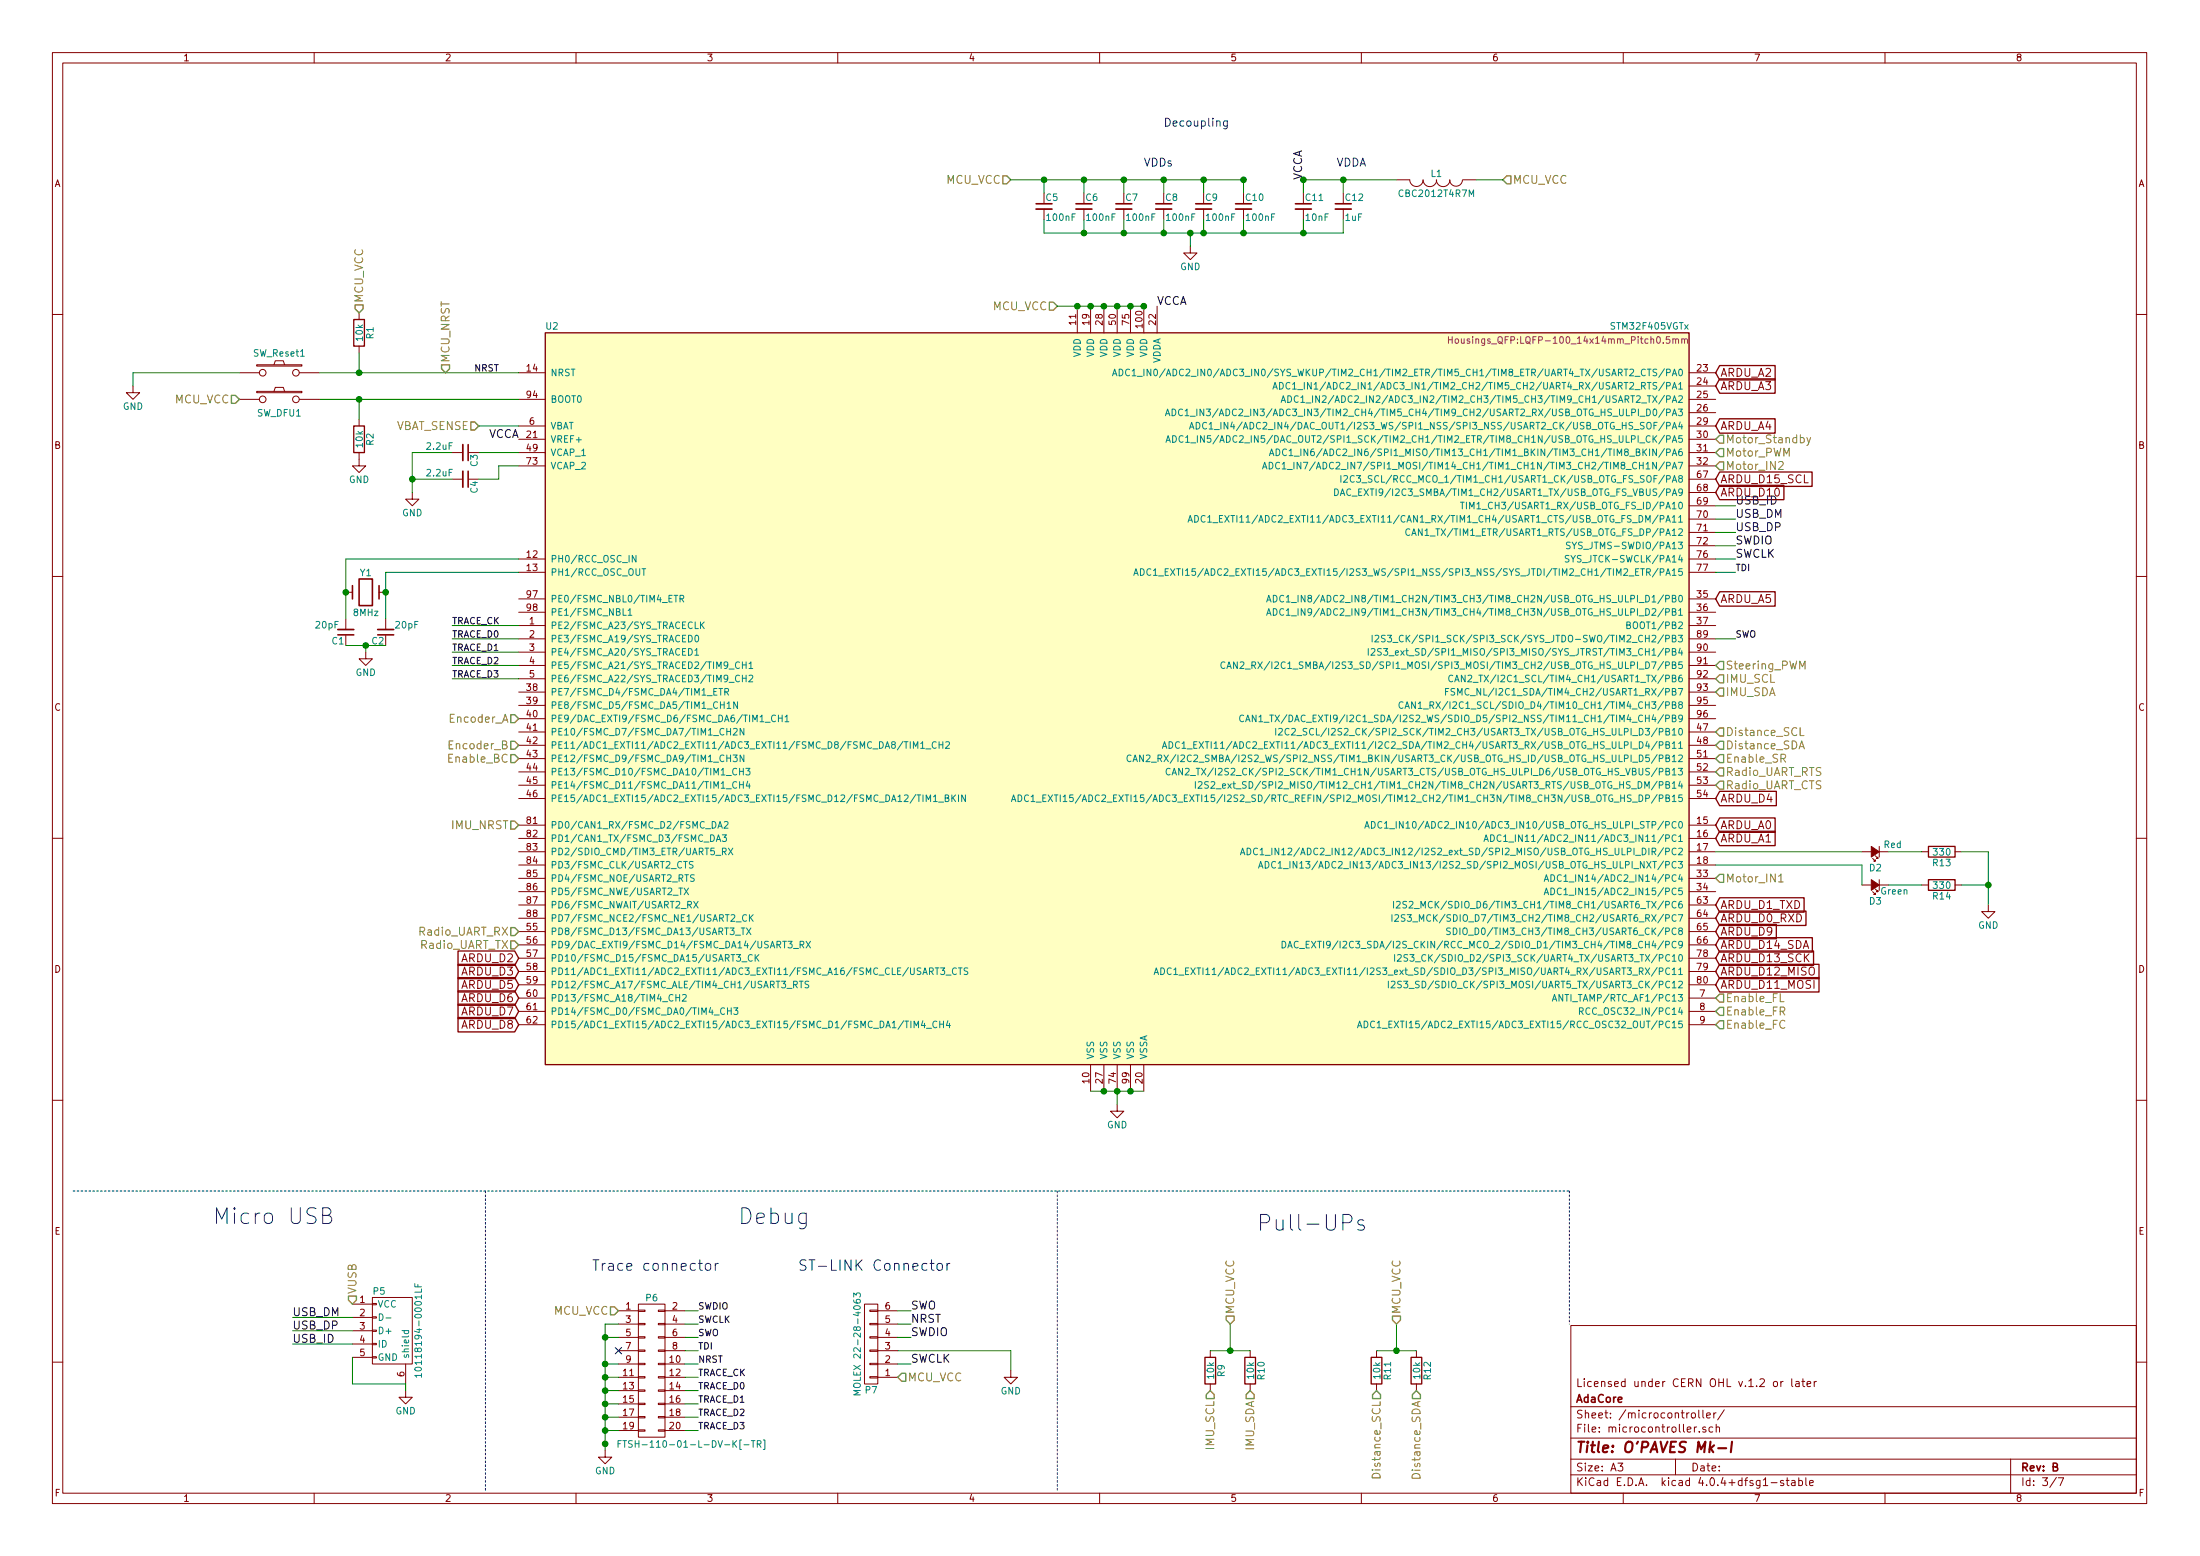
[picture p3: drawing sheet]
EESchema Schematic File Version 2
LIBS:power
LIBS:device
LIBS:transistors
LIBS:conn
LIBS:linear
LIBS:regul
LIBS:74xx
LIBS:cmos4000
LIBS:adc-dac
LIBS:memory
LIBS:xilinx
LIBS:microcontrollers
LIBS:dsp
LIBS:microchip
LIBS:analog_switches
LIBS:motorola
LIBS:texas
LIBS:intel
LIBS:audio
LIBS:interface
LIBS:digital-audio
LIBS:philips
LIBS:display
LIBS:cypress
LIBS:siliconi
LIBS:opto
LIBS:atmel
LIBS:contrib
LIBS:valves
LIBS:OPAVES_components
LIBS:stm32
LIBS:battery_management
LIBS:logo
LIBS:motor_drivers
LIBS:nordicsemi
LIBS:nxp_armmcu
LIBS:powerint
LIBS:Power_Management
LIBS:references
LIBS:silabs
LIBS:stm8
LIBS:switches
LIBS:transf
LIBS:video
LIBS:Worldsemi
LIBS:Xicor
LIBS:Zilog
LIBS:MK1-cache
EELAYER 25 0
EELAYER END
$Descr A3 16535 11693
encoding utf-8
Sheet 3 7
Title "O'PAVES Mk-I"
Date ""
Rev "B"
Comp "AdaCore"
Comment1 "Licensed under CERN OHL v.1.2 or later"
Comment2 ""
Comment3 ""
Comment4 ""
$EndDescr
$Comp
L STM32F405VGTx U2
U 1 1
P 8400 5300
F 0 "U2" H 4100 8125 50  0000 L BNN
F 1 "STM32F405VGTx" H 12700 8125 50  0000 R BNN
F 2 "Housings_QFP:LQFP-100_14x14mm_Pitch0.5mm" H 12700 8075 50  0000 R TNN
F 3 "" H 8400 5300 50  0000 C CNN
	1    8400 5300
	1    0    0    -1  
$EndComp
$Comp
L GND #PWR06
U 1 1
P 8400 8300
F 0 "#PWR06" H 8400 8050 50  0001 C CNN
F 1 "GND" H 8400 8150 50  0000 C CNN
F 2 "" H 8400 8300 50  0000 C CNN
F 3 "" H 8400 8300 50  0000 C CNN
	1    8400 8300
	1    0    0    -1  
$EndComp
$Comp
L C_Small C5
U 1 1
P 7850 1550
F 0 "C5" H 7860 1620 50  0000 L CNN
F 1 "100nF" H 7860 1470 50  0000 L CNN
F 2 "Capacitors_SMD:C_0805" H 7850 1550 50  0001 C CNN
F 3 "" H 7850 1550 50  0000 C CNN
	1    7850 1550
	1    0    0    -1  
$EndComp
$Comp
L C_Small C6
U 1 1
P 8150 1550
F 0 "C6" H 8160 1620 50  0000 L CNN
F 1 "100nF" H 8160 1470 50  0000 L CNN
F 2 "Capacitors_SMD:C_0805" H 8150 1550 50  0001 C CNN
F 3 "" H 8150 1550 50  0000 C CNN
	1    8150 1550
	1    0    0    -1  
$EndComp
$Comp
L C_Small C7
U 1 1
P 8450 1550
F 0 "C7" H 8460 1620 50  0000 L CNN
F 1 "100nF" H 8460 1470 50  0000 L CNN
F 2 "Capacitors_SMD:C_0805" H 8450 1550 50  0001 C CNN
F 3 "" H 8450 1550 50  0000 C CNN
	1    8450 1550
	1    0    0    -1  
$EndComp
$Comp
L C_Small C8
U 1 1
P 8750 1550
F 0 "C8" H 8760 1620 50  0000 L CNN
F 1 "100nF" H 8760 1470 50  0000 L CNN
F 2 "Capacitors_SMD:C_0805" H 8750 1550 50  0001 C CNN
F 3 "" H 8750 1550 50  0000 C CNN
	1    8750 1550
	1    0    0    -1  
$EndComp
$Comp
L C_Small C9
U 1 1
P 9050 1550
F 0 "C9" H 9060 1620 50  0000 L CNN
F 1 "100nF" H 9060 1470 50  0000 L CNN
F 2 "Capacitors_SMD:C_0805" H 9050 1550 50  0001 C CNN
F 3 "" H 9050 1550 50  0000 C CNN
	1    9050 1550
	1    0    0    -1  
$EndComp
$Comp
L C_Small C10
U 1 1
P 9350 1550
F 0 "C10" H 9360 1620 50  0000 L CNN
F 1 "100nF" H 9360 1470 50  0000 L CNN
F 2 "Capacitors_SMD:C_0805" H 9350 1550 50  0001 C CNN
F 3 "" H 9350 1550 50  0000 C CNN
	1    9350 1550
	1    0    0    -1  
$EndComp
$Comp
L C_Small C11
U 1 1
P 9800 1550
F 0 "C11" H 9810 1620 50  0000 L CNN
F 1 "10nF" H 9810 1470 50  0000 L CNN
F 2 "Capacitors_SMD:C_0805" H 9800 1550 50  0001 C CNN
F 3 "" H 9800 1550 50  0000 C CNN
	1    9800 1550
	1    0    0    -1  
$EndComp
$Comp
L C_Small C12
U 1 1
P 10100 1550
F 0 "C12" H 10110 1620 50  0000 L CNN
F 1 "1uF" H 10110 1470 50  0000 L CNN
F 2 "Capacitors_SMD:C_0805" H 10100 1550 50  0001 C CNN
F 3 "" H 10100 1550 50  0000 C CNN
	1    10100 1550
	1    0    0    -1  
$EndComp
$Comp
L GND #PWR07
U 1 1
P 8950 1850
F 0 "#PWR07" H 8950 1600 50  0001 C CNN
F 1 "GND" H 8950 1700 50  0000 C CNN
F 2 "" H 8950 1850 50  0000 C CNN
F 3 "" H 8950 1850 50  0000 C CNN
	1    8950 1850
	1    0    0    -1  
$EndComp
Text Notes 10050 1250 0    60   ~ 0
VDDA
Text Notes 8600 1250 0    60   ~ 0
VDDs
Text Notes 8750 950  0    60   ~ 0
Decoupling
$Comp
L C_Small C3
U 1 1
P 3500 3400
F 0 "C3" H 3510 3470 50  0000 L CNN
F 1 "2.2uF" V 3450 3100 50  0000 L CNN
F 2 "Capacitors_SMD:C_0805" H 3500 3400 50  0001 C CNN
F 3 "" H 3500 3400 50  0000 C CNN
	1    3500 3400
	0    1    1    0   
$EndComp
$Comp
L C_Small C4
U 1 1
P 3500 3600
F 0 "C4" H 3510 3670 50  0000 L CNN
F 1 "2.2uF" V 3450 3300 50  0000 L CNN
F 2 "Capacitors_SMD:C_0805" H 3500 3600 50  0001 C CNN
F 3 "" H 3500 3600 50  0000 C CNN
	1    3500 3600
	0    1    1    0   
$EndComp
$Comp
L GND #PWR08
U 1 1
P 3100 3700
F 0 "#PWR08" H 3100 3450 50  0001 C CNN
F 1 "GND" H 3100 3550 50  0000 C CNN
F 2 "" H 3100 3700 50  0000 C CNN
F 3 "" H 3100 3700 50  0000 C CNN
	1    3100 3700
	1    0    0    -1  
$EndComp
$Comp
L Crystal Y1
U 1 1
P 2750 4450
F 0 "Y1" H 2750 4600 50  0000 C CNN
F 1 "8MHz" H 2750 4300 50  0000 C CNN
F 2 "Crystals:Crystal_HC49-U_Vertical" H 2750 4450 50  0001 C CNN
F 3 "" H 2750 4450 50  0000 C CNN
	1    2750 4450
	1    0    0    -1  
$EndComp
$Comp
L C_Small C2
U 1 1
P 2900 4750
F 0 "C2" H 2910 4820 50  0000 L CNN
F 1 "20pF" H 2650 4700 50  0000 L CNN
F 2 "Capacitors_SMD:C_0805" H 2900 4750 50  0001 C CNN
F 3 "" H 2900 4750 50  0000 C CNN
	1    2900 4750
	-1   0    0    1   
$EndComp
$Comp
L C_Small C1
U 1 1
P 2600 4750
F 0 "C1" H 2610 4820 50  0000 L CNN
F 1 "20pF" H 2650 4700 50  0000 L CNN
F 2 "Capacitors_SMD:C_0805" H 2600 4750 50  0001 C CNN
F 3 "" H 2600 4750 50  0000 C CNN
	1    2600 4750
	-1   0    0    1   
$EndComp
$Comp
L GND #PWR09
U 1 1
P 2750 4900
F 0 "#PWR09" H 2750 4650 50  0001 C CNN
F 1 "GND" H 2750 4750 50  0000 C CNN
F 2 "" H 2750 4900 50  0000 C CNN
F 3 "" H 2750 4900 50  0000 C CNN
	1    2750 4900
	1    0    0    -1  
$EndComp
$Comp
L R R1
U 1 1
P 2700 2500
F 0 "R1" V 2780 2500 50  0000 C CNN
F 1 "10k" V 2700 2500 50  0000 C CNN
F 2 "Resistors_SMD:R_0805" V 2630 2500 50  0001 C CNN
F 3 "" H 2700 2500 50  0000 C CNN
	1    2700 2500
	1    0    0    -1  
$EndComp
$Comp
L R R2
U 1 1
P 2700 3300
F 0 "R2" V 2780 3300 50  0000 C CNN
F 1 "10k" V 2700 3300 50  0000 C CNN
F 2 "Resistors_SMD:R_0805" V 2630 3300 50  0001 C CNN
F 3 "" H 2700 3300 50  0000 C CNN
	1    2700 3300
	1    0    0    -1  
$EndComp
$Comp
L GND #PWR010
U 1 1
P 2700 3450
F 0 "#PWR010" H 2700 3200 50  0001 C CNN
F 1 "GND" H 2700 3300 50  0000 C CNN
F 2 "" H 2700 3450 50  0000 C CNN
F 3 "" H 2700 3450 50  0000 C CNN
	1    2700 3450
	1    0    0    -1  
$EndComp
$Comp
L INDUCTOR L1
U 1 1
P 10800 1350
F 0 "L1" V 10750 1350 50  0000 C CNN
F 1 "CBC2012T4R7M" V 10900 1350 50  0000 C CNN
F 2 "Resistors_SMD:R_0805" H 10800 1350 50  0001 C CNN
F 3 "" H 10800 1350 50  0000 C CNN
	1    10800 1350
	0    1    1    0   
$EndComp
Text GLabel 12900 3600 2    60   Input ~ 0
ARDU_D15_SCL
Text GLabel 12900 7100 2    60   Input ~ 0
ARDU_D14_SDA
Text GLabel 12900 7200 2    60   Input ~ 0
ARDU_D13_SCK
Text GLabel 12900 7300 2    60   Input ~ 0
ARDU_D12_MISO
Text GLabel 12900 7400 2    60   Input ~ 0
ARDU_D11_MOSI
Text GLabel 12900 3700 2    60   Input ~ 0
ARDU_D10
Text GLabel 12900 7000 2    60   Input ~ 0
ARDU_D9
Text GLabel 3900 7700 0    60   Input ~ 0
ARDU_D8
Text GLabel 3900 7600 0    60   Input ~ 0
ARDU_D7
Text GLabel 3900 7500 0    60   Input ~ 0
ARDU_D6
Text GLabel 3900 7400 0    60   Input ~ 0
ARDU_D5
Text GLabel 12900 6000 2    60   Input ~ 0
ARDU_D4
Text GLabel 3900 7300 0    60   Input ~ 0
ARDU_D3
Text GLabel 3900 7200 0    60   Input ~ 0
ARDU_D2
Text GLabel 12900 6800 2    60   Input ~ 0
ARDU_D1_TXD
Text GLabel 12900 6900 2    60   Input ~ 0
ARDU_D0_RXD
Text GLabel 12900 6200 2    60   Input ~ 0
ARDU_A0
Text GLabel 12900 6300 2    60   Input ~ 0
ARDU_A1
Text GLabel 12900 2800 2    60   Input ~ 0
ARDU_A2
Text GLabel 12900 2900 2    60   Input ~ 0
ARDU_A3
Text GLabel 12900 3200 2    60   Input ~ 0
ARDU_A4
Text GLabel 12900 4500 2    60   Input ~ 0
ARDU_A5
Text HLabel 7600 1350 0    60   Input ~ 0
MCU_VCC
Text HLabel 11300 1350 2    60   Input ~ 0
MCU_VCC
Text HLabel 7950 2300 0    60   Input ~ 0
MCU_VCC
Text HLabel 2700 2350 1    60   Input ~ 0
MCU_VCC
Text Label 9800 1350 1    60   ~ 0
VCCA
Text Label 8700 2300 0    60   ~ 0
VCCA
Text Label 3900 3300 2    60   ~ 0
VCCA
Text HLabel 3600 3200 0    60   Input ~ 0
VBAT_SENSE
$Comp
L USB_OTG P5
U 1 1
P 2950 10000
F 0 "P5" V 2650 9900 50  0000 C CNN
F 1 "10118194-0001LF" H 2950 10200 50  0000 C CNN
F 2 "Connect:USB_Micro-B" V 2900 9900 50  0001 C CNN
F 3 "" V 2900 9900 50  0000 C CNN
	1    2950 10000
	0    1    1    0   
$EndComp
$Comp
L GND #PWR011
U 1 1
P 3050 10450
F 0 "#PWR011" H 3050 10200 50  0001 C CNN
F 1 "GND" H 3050 10300 50  0000 C CNN
F 2 "" H 3050 10450 50  0000 C CNN
F 3 "" H 3050 10450 50  0000 C CNN
	1    3050 10450
	1    0    0    -1  
$EndComp
Text HLabel 2650 9800 1    60   Input ~ 0
VUSB
Text Label 2200 9900 0    60   ~ 0
USB_DM
Text Label 2200 10000 0    60   ~ 0
USB_DP
Text Label 2200 10100 0    60   ~ 0
USB_ID
Text Label 13050 3800 0    60   ~ 0
USB_ID
Text Label 13050 3900 0    60   ~ 0
USB_DM
Text Label 13050 4000 0    60   ~ 0
USB_DP
Text Notes 1600 9200 0    118  ~ 0
Micro USB
Text Label 13050 4100 0    60   ~ 0
SWDIO
Text Label 13050 4200 0    60   ~ 0
SWCLK
$Comp
L CONN_02X10 P6
U 1 1
P 4900 10300
F 0 "P6" H 4900 10850 50  0000 C CNN
F 1 "FTSH-110-01-L-DV-K[-TR]" H 5200 9750 50  0000 C CNN
F 2 "OPAVES_Footprints:FTSH-110-XX-XX-DV-XX" H 4900 9100 50  0001 C CNN
F 3 "" H 4900 9100 50  0000 C CNN
	1    4900 10300
	1    0    0    -1  
$EndComp
Text HLabel 4650 9850 0    60   Input ~ 0
MCU_VCC
Wire Wire Line
	8200 8200 8600 8200
Connection ~ 8500 8200
Connection ~ 8400 8200
Connection ~ 8300 8200
Wire Wire Line
	8400 8200 8400 8300
Wire Wire Line
	10100 1350 10100 1450
Wire Wire Line
	7850 1350 7850 1450
Wire Wire Line
	8150 1350 8150 1450
Connection ~ 8150 1350
Wire Wire Line
	8450 1350 8450 1450
Connection ~ 8450 1350
Wire Wire Line
	8750 1350 8750 1450
Connection ~ 8750 1350
Wire Wire Line
	9050 1350 9050 1450
Connection ~ 9050 1350
Wire Wire Line
	9350 1350 9350 1450
Connection ~ 9350 1350
Wire Wire Line
	9800 1450 9800 1350
Connection ~ 9800 1350
Wire Wire Line
	7850 1650 7850 1750
Wire Wire Line
	7850 1750 10100 1750
Wire Wire Line
	10100 1750 10100 1650
Wire Wire Line
	9800 1650 9800 1750
Connection ~ 9800 1750
Wire Wire Line
	9350 1650 9350 1750
Connection ~ 9350 1750
Wire Wire Line
	9050 1650 9050 1750
Connection ~ 9050 1750
Wire Wire Line
	8750 1650 8750 1750
Connection ~ 8750 1750
Wire Wire Line
	8450 1650 8450 1750
Connection ~ 8450 1750
Wire Wire Line
	8150 1650 8150 1750
Connection ~ 8150 1750
Connection ~ 7850 1350
Wire Wire Line
	8950 1750 8950 1850
Connection ~ 8950 1750
Connection ~ 8600 2300
Connection ~ 8500 2300
Connection ~ 8400 2300
Connection ~ 8300 2300
Connection ~ 8200 2300
Connection ~ 8100 2300
Wire Wire Line
	3900 3400 3600 3400
Wire Wire Line
	3900 3500 3750 3500
Wire Wire Line
	3750 3500 3750 3600
Wire Wire Line
	3750 3600 3600 3600
Wire Wire Line
	3400 3400 3100 3400
Wire Wire Line
	3100 3400 3100 3700
Wire Wire Line
	3400 3600 3100 3600
Connection ~ 3100 3600
Wire Wire Line
	2600 4200 2600 4650
Wire Wire Line
	2900 4300 2900 4650
Connection ~ 2600 4450
Wire Wire Line
	2600 4850 2900 4850
Wire Wire Line
	2750 4850 2750 4900
Connection ~ 2750 4850
Wire Wire Line
	2600 4200 3900 4200
Wire Wire Line
	3900 4300 2900 4300
Connection ~ 2900 4450
Wire Wire Line
	2400 3000 3900 3000
Wire Wire Line
	2700 3000 2700 3150
Wire Wire Line
	2400 2800 3900 2800
Wire Wire Line
	2700 2800 2700 2650
Wire Wire Line
	7600 1350 9350 1350
Wire Wire Line
	9800 1350 10500 1350
Connection ~ 10100 1350
Wire Wire Line
	11100 1350 11300 1350
Wire Wire Line
	7950 2300 8600 2300
Wire Wire Line
	3900 3200 3600 3200
Wire Notes Line
	550  8950 11800 8950
Wire Notes Line
	3650 8950 3650 11200
Wire Wire Line
	2650 9900 2200 9900
Wire Wire Line
	2650 10000 2200 10000
Wire Wire Line
	2650 10100 2200 10100
Wire Wire Line
	12900 3900 13050 3900
Wire Wire Line
	12900 4000 13050 4000
Wire Wire Line
	12900 3800 13050 3800
Wire Wire Line
	12900 4100 13050 4100
Wire Wire Line
	12900 4200 13050 4200
Wire Wire Line
	3050 10450 3050 10400
Wire Wire Line
	3050 10400 2650 10400
Wire Wire Line
	2650 10400 2650 10200
Wire Wire Line
	4650 9950 4550 9950
Wire Wire Line
	4550 9950 4550 10900
Wire Wire Line
	4650 10050 4550 10050
Connection ~ 4550 10050
Wire Wire Line
	4650 10250 4550 10250
Connection ~ 4550 10250
Wire Wire Line
	4650 10350 4550 10350
Connection ~ 4550 10350
Wire Wire Line
	4650 10450 4550 10450
Connection ~ 4550 10450
Wire Wire Line
	4650 10550 4550 10550
Connection ~ 4550 10550
Wire Wire Line
	4650 10650 4550 10650
Connection ~ 4550 10650
Wire Wire Line
	4650 10750 4550 10750
Connection ~ 4550 10750
Connection ~ 4550 10850
NoConn ~ 4650 10150
$Comp
L GND #PWR012
U 1 1
P 4550 10900
F 0 "#PWR012" H 4550 10650 50  0001 C CNN
F 1 "GND" H 4550 10750 50  0000 C CNN
F 2 "" H 4550 10900 50  0000 C CNN
F 3 "" H 4550 10900 50  0000 C CNN
	1    4550 10900
	1    0    0    -1  
$EndComp
Wire Wire Line
	5150 9850 5250 9850
Wire Wire Line
	5150 9950 5250 9950
Wire Wire Line
	5150 10050 5250 10050
Wire Wire Line
	5150 10150 5250 10150
Wire Wire Line
	5150 10250 5250 10250
Wire Wire Line
	5150 10350 5250 10350
Wire Wire Line
	5150 10450 5250 10450
Wire Wire Line
	5150 10550 5250 10550
Wire Wire Line
	5150 10650 5250 10650
Wire Wire Line
	5150 10750 5250 10750
Text Label 5250 9850 0    49   ~ 0
SWDIO
Text Label 5250 9950 0    49   ~ 0
SWCLK
Text Label 5250 10050 0    49   ~ 0
SWO
Text Label 5250 10150 0    49   ~ 0
TDI
Text Label 5250 10250 0    49   ~ 0
NRST
Text Label 3750 2800 2    49   ~ 0
NRST
Text Label 5250 10350 0    49   ~ 0
TRACE_CK
Text Label 5250 10450 0    49   ~ 0
TRACE_D0
Text Label 5250 10550 0    49   ~ 0
TRACE_D1
Text Label 5250 10650 0    49   ~ 0
TRACE_D2
Text Label 5250 10750 0    49   ~ 0
TRACE_D3
Wire Wire Line
	12900 4800 13050 4800
Text Label 13050 4800 0    49   ~ 0
SWO
Wire Wire Line
	12900 4300 13050 4300
Text Label 13050 4300 0    49   ~ 0
TDI
Wire Wire Line
	3900 4700 3400 4700
Wire Wire Line
	3900 4800 3400 4800
Wire Wire Line
	3900 4900 3400 4900
Wire Wire Line
	3900 5000 3400 5000
Wire Wire Line
	3900 5100 3400 5100
Text Label 3400 4700 0    49   ~ 0
TRACE_CK
Text Label 3400 4800 0    49   ~ 0
TRACE_D0
Text Label 3400 4900 0    49   ~ 0
TRACE_D1
Text Label 3400 5000 0    49   ~ 0
TRACE_D2
Text Label 3400 5100 0    49   ~ 0
TRACE_D3
Text Notes 4450 9550 0    79   ~ 0
Trace connector
Text Notes 6000 9550 0    79   ~ 0
ST-LINK Connector
$Comp
L CONN_01X06 P7
U 1 1
P 6550 10100
F 0 "P7" H 6550 10450 50  0000 C CNN
F 1 "MOLEX 22-28-4063" V 6650 10100 50  0000 C CNN
F 2 "Pin_Headers:Pin_Header_Straight_1x06" H 6550 10100 50  0001 C CNN
F 3 "" H 6550 10100 50  0000 C CNN
	1    6550 10100
	-1   0    0    1   
$EndComp
Text HLabel 6750 10350 2    60   Input ~ 0
MCU_VCC
Wire Wire Line
	6750 10250 6850 10250
Wire Wire Line
	6750 10150 7600 10150
Wire Wire Line
	6750 10050 6850 10050
Wire Wire Line
	6750 9950 6850 9950
Wire Wire Line
	6750 9850 6850 9850
Text Label 6850 10250 0    60   ~ 0
SWCLK
Text Label 6850 10050 0    60   ~ 0
SWDIO
Text Label 6850 9950 0    60   ~ 0
NRST
Text Label 6850 9850 0    60   ~ 0
SWO
Wire Wire Line
	7600 10150 7600 10300
$Comp
L GND #PWR013
U 1 1
P 7600 10300
F 0 "#PWR013" H 7600 10050 50  0001 C CNN
F 1 "GND" H 7600 10150 50  0000 C CNN
F 2 "" H 7600 10300 50  0000 C CNN
F 3 "" H 7600 10300 50  0000 C CNN
	1    7600 10300
	1    0    0    -1  
$EndComp
Wire Notes Line
	7950 8950 7950 11200
Text Notes 5550 9200 0    118  ~ 0
Debug
Text HLabel 3350 2800 1    60   Input ~ 0
MCU_NRST
Text HLabel 3900 7000 0    60   Input ~ 0
Radio_UART_RX
Text HLabel 3900 7100 0    60   Input ~ 0
Radio_UART_TX
Text HLabel 12900 5900 2    60   Input ~ 0
Radio_UART_CTS
Text HLabel 12900 5800 2    60   Input ~ 0
Radio_UART_RTS
Text HLabel 12900 5200 2    60   Input ~ 0
IMU_SDA
Text HLabel 12900 5100 2    60   Input ~ 0
IMU_SCL
Text HLabel 12900 5500 2    60   Input ~ 0
Distance_SCL
Text HLabel 12900 5600 2    60   Input ~ 0
Distance_SDA
$Comp
L R R9
U 1 1
P 9100 10300
F 0 "R9" V 9180 10300 50  0000 C CNN
F 1 "10k" V 9100 10300 50  0000 C CNN
F 2 "Resistors_SMD:R_0805" V 9030 10300 50  0001 C CNN
F 3 "" H 9100 10300 50  0000 C CNN
	1    9100 10300
	1    0    0    -1  
$EndComp
$Comp
L R R10
U 1 1
P 9400 10300
F 0 "R10" V 9480 10300 50  0000 C CNN
F 1 "10k" V 9400 10300 50  0000 C CNN
F 2 "Resistors_SMD:R_0805" V 9330 10300 50  0001 C CNN
F 3 "" H 9400 10300 50  0000 C CNN
	1    9400 10300
	1    0    0    -1  
$EndComp
Wire Wire Line
	9100 10150 9400 10150
Wire Wire Line
	9250 10150 9250 9950
Connection ~ 9250 10150
Text HLabel 9250 9950 1    60   Input ~ 0
MCU_VCC
Text HLabel 9100 10450 3    60   Input ~ 0
IMU_SCL
Text HLabel 9400 10450 3    60   Input ~ 0
IMU_SDA
Wire Notes Line
	11800 8950 11800 9950
Text Notes 9450 9250 0    118  ~ 0
Pull-UPs
$Comp
L R R11
U 1 1
P 10350 10300
F 0 "R11" V 10430 10300 50  0000 C CNN
F 1 "10k" V 10350 10300 50  0000 C CNN
F 2 "Resistors_SMD:R_0805" V 10280 10300 50  0001 C CNN
F 3 "" H 10350 10300 50  0000 C CNN
	1    10350 10300
	1    0    0    -1  
$EndComp
$Comp
L R R12
U 1 1
P 10650 10300
F 0 "R12" V 10730 10300 50  0000 C CNN
F 1 "10k" V 10650 10300 50  0000 C CNN
F 2 "Resistors_SMD:R_0805" V 10580 10300 50  0001 C CNN
F 3 "" H 10650 10300 50  0000 C CNN
	1    10650 10300
	1    0    0    -1  
$EndComp
Wire Wire Line
	10350 10150 10650 10150
Wire Wire Line
	10500 10150 10500 9950
Connection ~ 10500 10150
Text HLabel 10500 9950 1    60   Input ~ 0
MCU_VCC
Text HLabel 10350 10450 3    60   Input ~ 0
Distance_SCL
Text HLabel 10650 10450 3    60   Input ~ 0
Distance_SDA
Text HLabel 3900 5400 0    60   Input ~ 0
Encoder_A
Text HLabel 3900 5600 0    60   Input ~ 0
Encoder_B
Text HLabel 12900 3400 2    60   Input ~ 0
Motor_PWM
Text HLabel 12900 6600 2    60   Input ~ 0
Motor_IN1
Text HLabel 12900 3500 2    60   Input ~ 0
Motor_IN2
Text HLabel 12900 3300 2    60   Input ~ 0
Motor_Standby
Text HLabel 12900 7600 2    60   Input ~ 0
Enable_FR
Text HLabel 12900 7700 2    60   Input ~ 0
Enable_FC
Text HLabel 12900 7500 2    60   Input ~ 0
Enable_FL
Text HLabel 3900 5700 0    60   Input ~ 0
Enable_BC
Text HLabel 12900 5700 2    60   Input ~ 0
Enable_SR
$Comp
L SW_PUSH SW_Reset1
U 1 1
P 2100 2800
F 0 "SW_Reset1" H 2100 2950 50  0000 C CNN
F 1 "EVQ-Q2F03W" H 2100 2720 50  0001 C CNN
F 2 "Buttons_Switches_SMD:SW_SPST_EVQQ2" H 2100 2800 50  0001 C CNN
F 3 "" H 2100 2800 50  0000 C CNN
	1    2100 2800
	-1   0    0    -1  
$EndComp
Connection ~ 2700 2800
$Comp
L SW_PUSH SW_DFU1
U 1 1
P 2100 3000
F 0 "SW_DFU1" H 2100 2900 50  0000 C CNN
F 1 "EVQ-Q2F03W" H 2100 2920 50  0001 C CNN
F 2 "Buttons_Switches_SMD:SW_SPST_EVQQ2" H 2100 3000 50  0001 C CNN
F 3 "" H 2100 3000 50  0000 C CNN
	1    2100 3000
	-1   0    0    -1  
$EndComp
Connection ~ 2700 3000
Text HLabel 1800 3000 0    60   Input ~ 0
MCU_VCC
Wire Wire Line
	1800 2800 1000 2800
Wire Wire Line
	1000 2800 1000 2900
$Comp
L GND #PWR014
U 1 1
P 1000 2900
F 0 "#PWR014" H 1000 2650 50  0001 C CNN
F 1 "GND" H 1000 2750 50  0000 C CNN
F 2 "" H 1000 2900 50  0000 C CNN
F 3 "" H 1000 2900 50  0000 C CNN
	1    1000 2900
	1    0    0    -1  
$EndComp
$Comp
L Led_Small D2
U 1 1
P 14100 6400
F 0 "D2" H 14050 6525 50  0000 L CNN
F 1 "Red" H 13900 6350 50  0000 L CNN
F 2 "LEDs:LED_0805" V 14100 6400 50  0001 C CNN
F 3 "" V 14100 6400 50  0000 C CNN
	1    14100 6400
	-1   0    0    1   
$EndComp
$Comp
L Led_Small D3
U 1 1
P 14100 6650
F 0 "D3" H 14050 6775 50  0000 L CNN
F 1 "Green" H 13850 6700 50  0000 L CNN
F 2 "LEDs:LED_0805" V 14100 6650 50  0001 C CNN
F 3 "" V 14100 6650 50  0000 C CNN
	1    14100 6650
	-1   0    0    1   
$EndComp
Wire Wire Line
	14000 6400 12900 6400
Wire Wire Line
	12900 6500 14000 6500
Wire Wire Line
	14000 6500 14000 6650
$Comp
L R R13
U 1 1
P 14600 6400
F 0 "R13" V 14680 6400 50  0000 C CNN
F 1 "330" V 14600 6400 50  0000 C CNN
F 2 "Resistors_SMD:R_0805" V 14530 6400 50  0001 C CNN
F 3 "" H 14600 6400 50  0000 C CNN
	1    14600 6400
	0    1    1    0   
$EndComp
$Comp
L R R14
U 1 1
P 14600 6650
F 0 "R14" V 14680 6650 50  0000 C CNN
F 1 "330" V 14600 6650 50  0000 C CNN
F 2 "Resistors_SMD:R_0805" V 14530 6650 50  0001 C CNN
F 3 "" H 14600 6650 50  0000 C CNN
	1    14600 6650
	0    1    1    0   
$EndComp
Wire Wire Line
	14450 6400 14200 6400
Wire Wire Line
	14200 6650 14450 6650
Wire Wire Line
	14750 6400 14950 6400
Wire Wire Line
	14950 6400 14950 6800
Wire Wire Line
	14750 6650 14950 6650
Connection ~ 14950 6650
$Comp
L GND #PWR015
U 1 1
P 14950 6800
F 0 "#PWR015" H 14950 6550 50  0001 C CNN
F 1 "GND" H 14950 6650 50  0000 C CNN
F 2 "" H 14950 6800 50  0000 C CNN
F 3 "" H 14950 6800 50  0000 C CNN
	1    14950 6800
	1    0    0    -1  
$EndComp
Text HLabel 12900 5000 2    60   Input ~ 0
Steering_PWM
Text HLabel 3900 6200 0    60   Input ~ 0
IMU_NRST
$EndSCHEMATC
